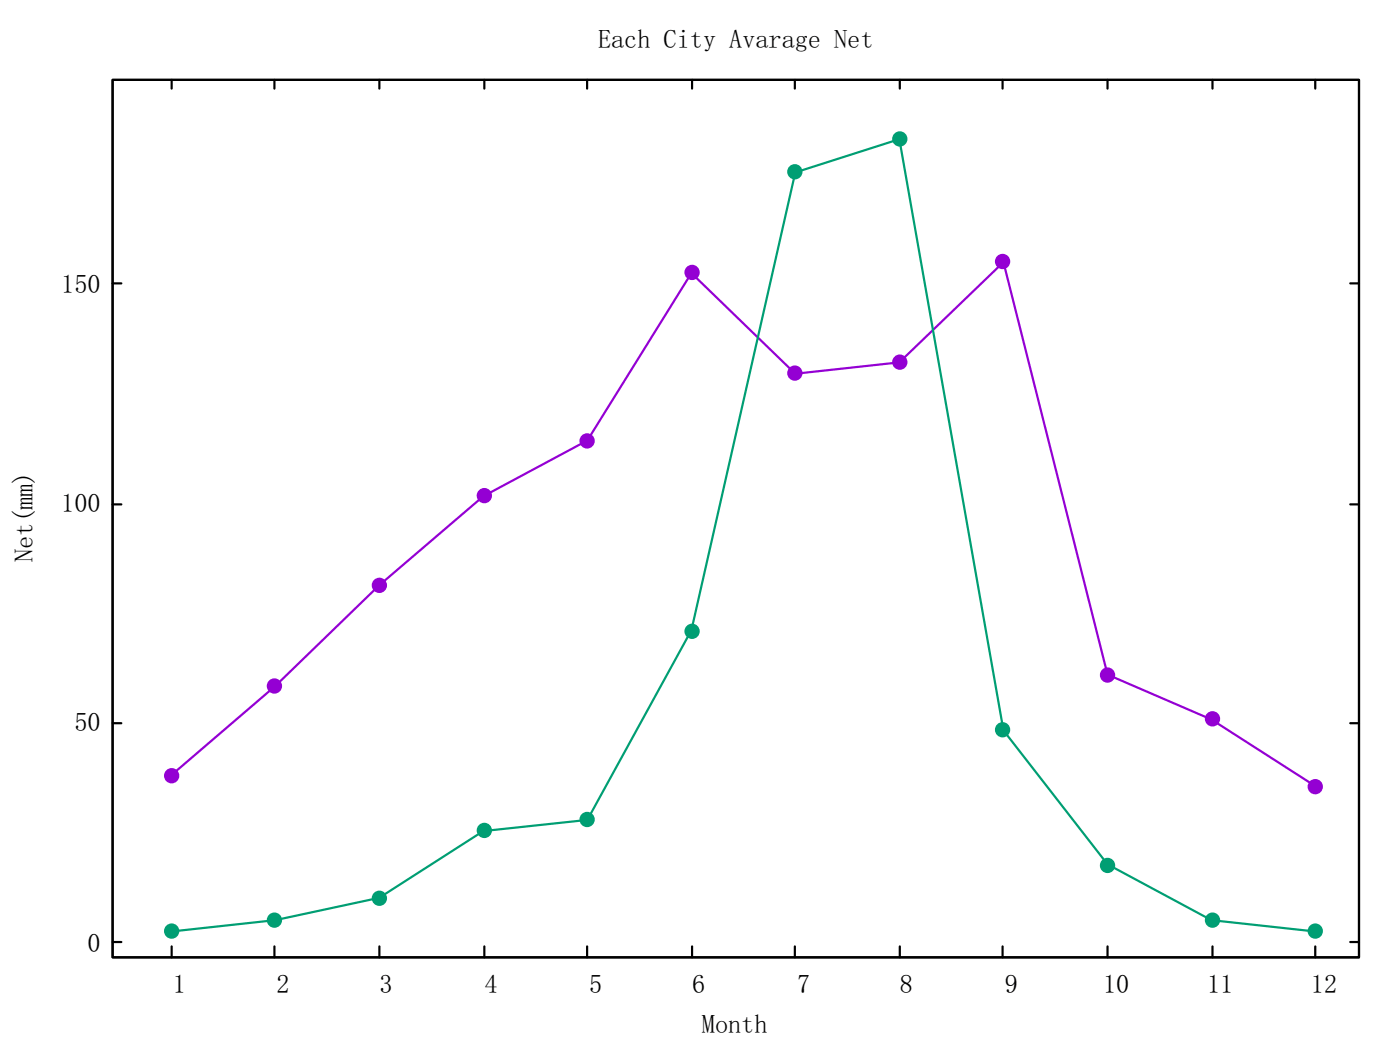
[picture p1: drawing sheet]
<svg xmlns="http://www.w3.org/2000/svg" width="226mm" height="168mm" viewBox="0 0 226 168" stroke-linecap="round" stroke-linejoin="round" font-family="sans-serif">
<g fill="none" stroke="#000" stroke-width=".35">
<path d="M18.2 12.9h201v141.4h-201zM27.7 12.9v1.4M44.3 12.9v1.4M61.2 12.9v1.4M78.1 12.9v1.4M94.7 12.9v1.4M111.6 12.9v1.4M128.2 12.9v1.4M145.1 12.9v1.4M161.7 12.9v1.4M178.6 12.9v1.4M195.5 12.9v1.4"/>
<path d="M212.1 12.9v1.4M18.2 45.7h1.4M217.8 45.7h1.4M18.2 81.3h1.4M217.8 81.3h1.4M18.2 116.5h1.4M217.8 116.5h1.4M18.2 151.8h1.4M27.7 152.5v1.8M44.3 152.5v1.8M61.2 152.5v1.8M78.1 152.5v1.8"/>
<path d="M94.7 152.5v1.8M111.6 152.5v1.8M128.2 152.5v1.8M145.1 152.5v1.8M161.7 152.5v1.8M178.6 152.5v1.8M195.5 152.5v1.8M212.1 152.5v1.8M217.8 151.8h1.4"/>
</g>
<path d="M27.6 124.9l16.8-14.3 16.7-16.3 16.8-14.3 16.8-9 16.8-27 16.8 16.2 16.7-1.8 16.8-16.2 16.8 66.5 16.8 7.2 16.7 10.8" fill="none" stroke="#9400d3" stroke-width=".35"/>
<g fill="#9400d3" stroke="#9400d3" stroke-width=".35">
<circle cx="27.7" cy="125" r="1.06"/>
<circle cx="44.3" cy="110.6" r="1.06"/>
<circle cx="61.2" cy="94.3" r="1.06"/>
<circle cx="78.1" cy="79.9" r="1.06"/>
<circle cx="94.7" cy="71.1" r="1.06"/>
<circle cx="111.6" cy="43.9" r="1.06"/>
<circle cx="128.2" cy="60.1" r="1.06"/>
<circle cx="145.1" cy="58.4" r="1.06"/>
<circle cx="161.7" cy="42.1" r="1.06"/>
<circle cx="178.6" cy="108.8" r="1.06"/>
<circle cx="195.5" cy="115.8" r="1.06"/>
<circle cx="212.1" cy="126.8" r="1.06"/>
</g>
<path d="M27.6 150.1l16.8-1.8 16.7-3.6 16.8-10.8 16.8-1.8 16.8-30.5 16.8-73.8 16.7-5.4 16.8 95.3 16.8 21.6 16.8 9 16.7 1.8" fill="none" stroke="#009e73" stroke-width=".35"/>
<g fill="#009e73" stroke="#009e73" stroke-width=".35">
<circle cx="27.7" cy="150" r="1.06"/>
<circle cx="44.3" cy="148.3" r="1.06"/>
<circle cx="61.2" cy="144.8" r="1.06"/>
<circle cx="78.1" cy="133.8" r="1.06"/>
<circle cx="94.7" cy="132.1" r="1.06"/>
<circle cx="111.6" cy="101.7" r="1.06"/>
<circle cx="128.2" cy="27.7" r="1.06"/>
<circle cx="145.1" cy="22.4" r="1.06"/>
<circle cx="161.7" cy="117.6" r="1.06"/>
<circle cx="178.6" cy="139.5" r="1.06"/>
<circle cx="195.5" cy="148.3" r="1.06"/>
<circle cx="212.1" cy="150" r="1.06"/>
</g>
<g font-size="4.2">
<text x="96.4" y="7.8">Each City Avarage Net</text>
<text x="9.9" y="47.3">150</text>
<text x="9.9" y="82.5">100</text>
<text x="5.3" y="90.6" transform="rotate(-90 5.3 90.6)">Net(mm)</text>
<text x="12" y="117.8">50</text>
<text x="14.1" y="153.4">0</text>
<text x="27.9" y="160.1">1</text>
<text x="44.6" y="160.1">2</text>
<text x="61.2" y="160.1">3</text>
<text x="78.1" y="160.1">4</text>
<text x="95" y="160.1">5</text>
<text x="111.6" y="160.1">6</text>
<text x="128.5" y="160.1">7</text>
<text x="145.1" y="160.1">8</text>
<text x="162" y="160.1">9</text>
<text x="177.9" y="160.1">10</text>
<text x="194.7" y="160.1">11</text>
<text x="211.4" y="160.1">12</text>
<text x="113.2" y="166.4">Month</text>
</g>
</svg>
